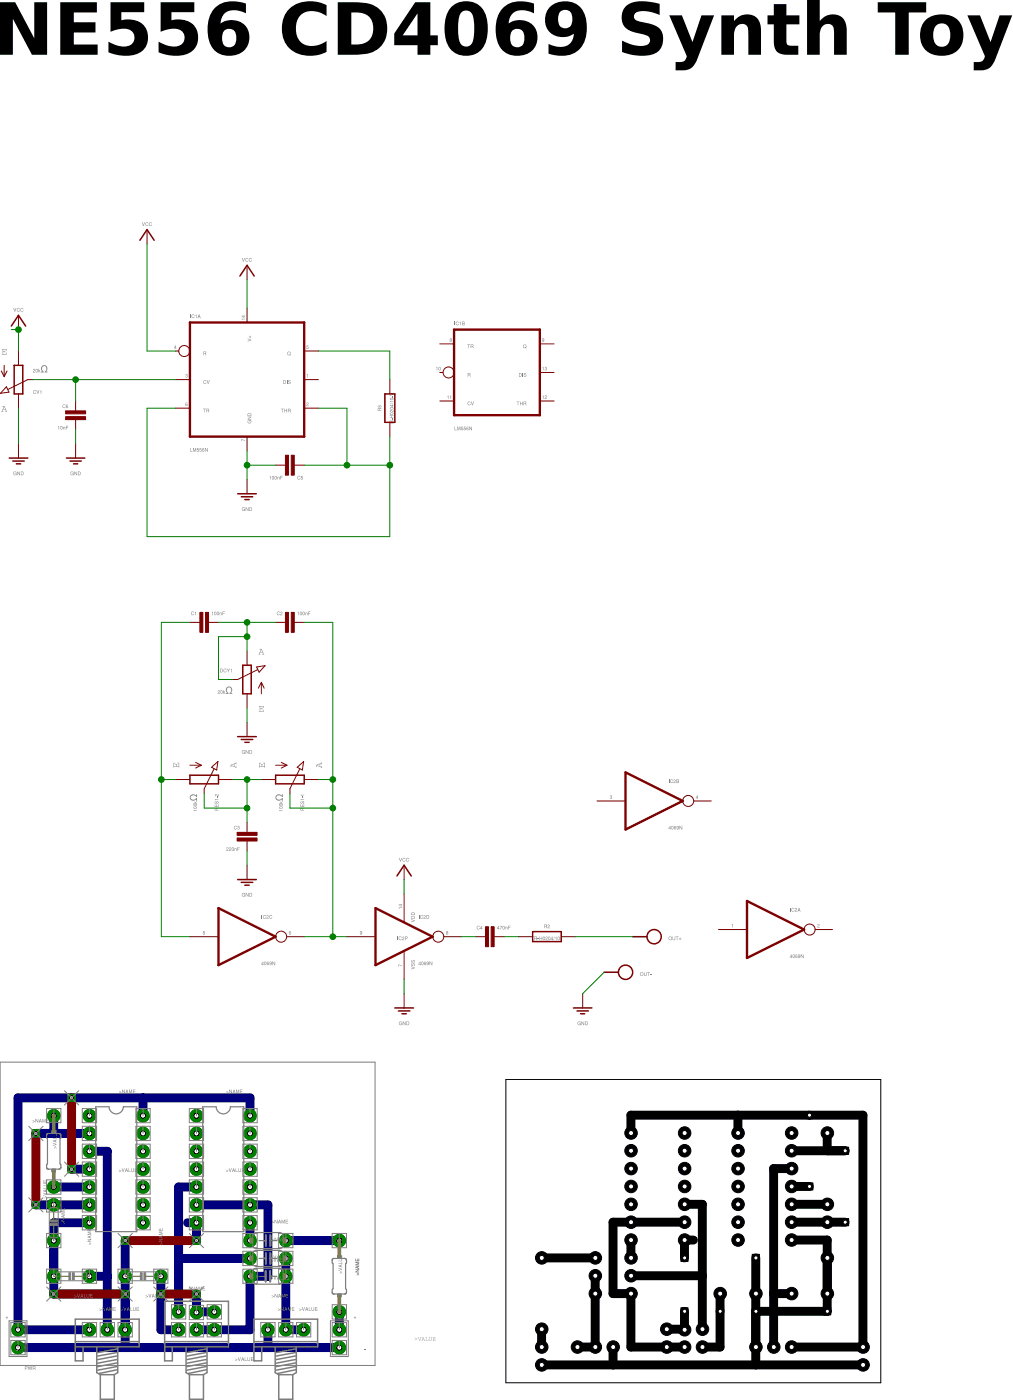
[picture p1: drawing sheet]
<?xml version="1.0" encoding="utf-8"?>
<!DOCTYPE eagle SYSTEM "eagle.dtd">
<eagle version="7.6.0">
<drawing>
<settings>
<setting alwaysvectorfont="no"/>
<setting verticaltext="up"/>
</settings>
<grid distance="0.05" unitdist="inch" unit="inch" style="lines" multiple="2" display="yes" altdistance="0.025" altunitdist="inch" altunit="inch"/>
<schematic xreflabel="%F%N/%S.%C%R" xrefpart="/%S.%C%R">
<libraries>
<library name="ic">
<symbols>
<symbol name="555">
<wire x1="-10.16" y1="-10.16" x2="10.16" y2="-10.16" width="0.4064" layer="94"/>
<wire x1="10.16" y1="-10.16" x2="10.16" y2="10.16" width="0.4064" layer="94"/>
<wire x1="10.16" y1="10.16" x2="-10.16" y2="10.16" width="0.4064" layer="94"/>
<wire x1="-10.16" y1="10.16" x2="-10.16" y2="-10.16" width="0.4064" layer="94"/>
<text x="-10.16" y="10.922" size="1.016" layer="95">&gt;NAME</text>
<text x="-10.16" y="-12.827" size="0.8128" layer="96">&gt;VALUE</text>
<pin name="TR" x="-12.7" y="-5.08" length="short" direction="in"/>
<pin name="Q" x="12.7" y="5.08" length="short" direction="out" rot="R180"/>
<pin name="R" x="-12.7" y="5.08" length="short" direction="in" function="dot"/>
<pin name="CV" x="-12.7" y="0" length="short" direction="in"/>
<pin name="THR" x="12.7" y="-5.08" length="short" direction="in" rot="R180"/>
<pin name="DIS" x="12.7" y="0" length="short" direction="pas" rot="R180"/>
<pin name="V+" x="0" y="12.7" length="short" direction="pwr" rot="R270"/>
<pin name="GND" x="0" y="-12.7" length="short" direction="pwr" rot="R90"/>
</symbol>
<symbol name="556">
<wire x1="-7.62" y1="-7.62" x2="7.62" y2="-7.62" width="0.4064" layer="94"/>
<wire x1="7.62" y1="-7.62" x2="7.62" y2="7.62" width="0.4064" layer="94"/>
<wire x1="7.62" y1="7.62" x2="-7.62" y2="7.62" width="0.4064" layer="94"/>
<wire x1="-7.62" y1="7.62" x2="-7.62" y2="-7.62" width="0.4064" layer="94"/>
<text x="-7.62" y="8.382" size="1.016" layer="95">&gt;NAME</text>
<text x="-7.62" y="-10.287" size="0.8128" layer="96">&gt;VALUE</text>
<pin name="TR" x="-10.16" y="5.08" length="short" direction="in"/>
<pin name="Q" x="10.16" y="5.08" length="short" direction="out" rot="R180"/>
<pin name="R" x="-10.16" y="0" length="short" direction="in" function="dot"/>
<pin name="CV" x="-10.16" y="-5.08" length="short" direction="in"/>
<pin name="THR" x="10.16" y="-5.08" length="short" direction="in" rot="R180"/>
<pin name="DIS" x="10.16" y="0" length="short" direction="in" rot="R180"/>
</symbol>
<symbol name="4069">
<wire x1="-5.08" y1="-5.08" x2="5.08" y2="0" width="0.4064" layer="94"/>
<wire x1="5.08" y1="0" x2="-5.08" y2="5.08" width="0.4064" layer="94"/>
<wire x1="-5.08" y1="5.08" x2="-5.08" y2="-5.08" width="0.4064" layer="94"/>
<text x="2.54" y="3.175" size="1.778" layer="95">&gt;NAME</text>
<text x="2.54" y="-5.08" size="1.778" layer="96">&gt;VALUE</text>
<pin name="I" x="-10.16" y="0" visible="pad" length="middle" direction="in"/>
<pin name="O" x="10.16" y="0" visible="pad" length="middle" direction="out" function="dot" rot="R180"/>
</symbol>
<symbol name="PWRN">
<text x="-1.27" y="-0.635" size="1.778" layer="95">&gt;NAME</text>
<text x="1.905" y="2.54" size="1.27" layer="95" rot="R90">VDD</text>
<text x="1.905" y="-5.842" size="1.27" layer="95" rot="R90">VSS</text>
<pin name="VSS" x="0" y="-7.62" visible="pad" length="middle" direction="pwr" rot="R90"/>
<pin name="VDD" x="0" y="7.62" visible="pad" length="middle" direction="pwr" rot="R270"/>
</symbol>
</symbols>
<devicesets>
<deviceset name="*556" prefix="IC">
<gates>
<gate name="A" symbol="555" x="0" y="2.54" swaplevel="1"/>
<gate name="B" symbol="556" x="27.94" y="0"/>
</gates>
<devices>
<device name="N" package="DIL14">
<connects>
<connect gate="A" pin="CV" pad="3"/>
<connect gate="A" pin="DIS" pad="1"/>
<connect gate="A" pin="GND" pad="7"/>
<connect gate="A" pin="Q" pad="5"/>
<connect gate="A" pin="R" pad="4"/>
<connect gate="A" pin="THR" pad="2"/>
<connect gate="A" pin="TR" pad="6"/>
<connect gate="A" pin="V+" pad="14"/>
<connect gate="B" pin="CV" pad="11"/>
<connect gate="B" pin="DIS" pad="13"/>
<connect gate="B" pin="Q" pad="9"/>
<connect gate="B" pin="R" pad="10"/>
<connect gate="B" pin="THR" pad="12"/>
<connect gate="B" pin="TR" pad="8"/>
</connects>
<technologies>
<technology name="LM"/>
<technology name="NE"/>
<technology name="SE"/>
</technologies>
</device>
<device name="D" package="SO14">
<connects>
<connect gate="A" pin="CV" pad="3"/>
<connect gate="A" pin="DIS" pad="1"/>
<connect gate="A" pin="GND" pad="7"/>
<connect gate="A" pin="Q" pad="5"/>
<connect gate="A" pin="R" pad="4"/>
<connect gate="A" pin="THR" pad="2"/>
<connect gate="A" pin="TR" pad="6"/>
<connect gate="A" pin="V+" pad="14"/>
<connect gate="B" pin="CV" pad="11"/>
<connect gate="B" pin="DIS" pad="13"/>
<connect gate="B" pin="Q" pad="9"/>
<connect gate="B" pin="R" pad="10"/>
<connect gate="B" pin="THR" pad="12"/>
<connect gate="B" pin="TR" pad="8"/>
</connects>
<technologies>
<technology name="LM"/>
<technology name="NE"/>
<technology name="SE"/>
<technology name="UA"/>
</technologies>
</device>
</devices>
</deviceset>
<deviceset name="4069" prefix="IC">
<gates>
<gate name="A" symbol="4069" x="17.78" y="0" swaplevel="1"/>
<gate name="B" symbol="4069" x="17.78" y="-15.24" swaplevel="1"/>
<gate name="C" symbol="4069" x="43.18" y="0" swaplevel="1"/>
<gate name="D" symbol="4069" x="43.18" y="-15.24" swaplevel="1"/>
<gate name="E" symbol="4069" x="68.58" y="0" swaplevel="1"/>
<gate name="F" symbol="4069" x="68.58" y="-15.24" swaplevel="1"/>
<gate name="P" symbol="PWRN" x="-2.54" y="-5.08" addlevel="request"/>
</gates>
<devices>
<device name="N" package="DIL14">
<connects>
<connect gate="A" pin="I" pad="1"/>
<connect gate="A" pin="O" pad="2"/>
<connect gate="B" pin="I" pad="3"/>
<connect gate="B" pin="O" pad="4"/>
<connect gate="C" pin="I" pad="5"/>
<connect gate="C" pin="O" pad="6"/>
<connect gate="D" pin="I" pad="9"/>
<connect gate="D" pin="O" pad="8"/>
<connect gate="E" pin="I" pad="11"/>
<connect gate="E" pin="O" pad="10"/>
<connect gate="F" pin="I" pad="13"/>
<connect gate="F" pin="O" pad="12"/>
<connect gate="P" pin="VDD" pad="14"/>
<connect gate="P" pin="VSS" pad="7"/>
</connects>
<technologies>
<technology name=""/>
</technologies>
</device>
<device name="D" package="SO14">
<connects>
<connect gate="A" pin="I" pad="1"/>
<connect gate="A" pin="O" pad="2"/>
<connect gate="B" pin="I" pad="3"/>
<connect gate="B" pin="O" pad="4"/>
<connect gate="C" pin="I" pad="5"/>
<connect gate="C" pin="O" pad="6"/>
<connect gate="D" pin="I" pad="9"/>
<connect gate="D" pin="O" pad="8"/>
<connect gate="E" pin="I" pad="11"/>
<connect gate="E" pin="O" pad="10"/>
<connect gate="F" pin="I" pad="13"/>
<connect gate="F" pin="O" pad="12"/>
<connect gate="P" pin="VDD" pad="14"/>
<connect gate="P" pin="VSS" pad="7"/>
</connects>
<technologies>
<technology name=""/>
</technologies>
</device>
</devices>
</deviceset>
</devicesets>
</library>
<library name="c">
<symbols>
<symbol name="C-H">
<text x="-1.27" y="1.27" size="1.27" layer="95" align="bottom-right">&gt;NAME</text>
<text x="1.27" y="1.27" size="1.27" layer="96">&gt;VALUE</text>
<pin name="1" x="-2.54" y="0" visible="off" length="point" direction="pas" swaplevel="1"/>
<pin name="2" x="2.54" y="0" visible="off" length="point" direction="pas" swaplevel="1" rot="R180"/>
<wire x1="2.54" y1="0" x2="0.762" y2="0" width="0.1524" layer="94"/>
<wire x1="-2.54" y1="0" x2="-0.762" y2="0" width="0.1524" layer="94"/>
<rectangle x1="-1.27" y1="-0.254" x2="2.286" y2="0.254" layer="94" rot="R90"/>
<rectangle x1="-2.286" y1="-0.254" x2="1.27" y2="0.254" layer="94" rot="R90"/>
</symbol>
<symbol name="C">
<text x="-1.27" y="1.27" size="1.27" layer="95" align="bottom-right">&gt;NAME</text>
<text x="-1.27" y="-1.27" size="1.27" layer="96" align="top-right">&gt;VALUE</text>
<pin name="1" x="0" y="2.54" visible="off" length="point" direction="pas" swaplevel="1" rot="R270"/>
<pin name="2" x="0" y="-2.54" visible="off" length="point" direction="pas" swaplevel="1" rot="R90"/>
<wire x1="0" y1="-2.54" x2="0" y2="-0.762" width="0.1524" layer="94"/>
<wire x1="0" y1="2.54" x2="0" y2="0.762" width="0.1524" layer="94"/>
<rectangle x1="-1.778" y1="-0.762" x2="1.778" y2="-0.254" layer="94"/>
<rectangle x1="-1.778" y1="0.254" x2="1.778" y2="0.762" layer="94"/>
</symbol>
</symbols>
<devicesets>
<deviceset name="C-H" prefix="C" uservalue="yes">
<gates>
<gate name="1" symbol="C-H" x="0" y="0"/>
</gates>
<devices>
<device name="025-015X024" package="C025-015X024">
<connects>
<connect gate="1" pin="1" pad="1"/>
<connect gate="1" pin="2" pad="2"/>
</connects>
<technologies>
<technology name=""/>
</technologies>
</device>
<device name="050-020X044" package="C050-020X044">
<connects>
<connect gate="1" pin="1" pad="1"/>
<connect gate="1" pin="2" pad="2"/>
</connects>
<technologies>
<technology name=""/>
</technologies>
</device>
<device name="075-020X044" package="C075-020X044">
<connects>
<connect gate="1" pin="1" pad="1"/>
<connect gate="1" pin="2" pad="2"/>
</connects>
<technologies>
<technology name=""/>
</technologies>
</device>
<device name="075-020X044/V" package="C075-020X044/V">
<connects>
<connect gate="1" pin="1" pad="1"/>
<connect gate="1" pin="2" pad="2"/>
</connects>
<technologies>
<technology name=""/>
</technologies>
</device>
<device name="050-020X044/V" package="C050-020X044/V">
<connects>
<connect gate="1" pin="1" pad="1"/>
<connect gate="1" pin="2" pad="2"/>
</connects>
<technologies>
<technology name=""/>
</technologies>
</device>
<device name="050-024X044" package="C050-024X044">
<connects>
<connect gate="1" pin="1" pad="1"/>
<connect gate="1" pin="2" pad="2"/>
</connects>
<technologies>
<technology name=""/>
</technologies>
</device>
<device name="050-024X044/V" package="C050-024X044/V">
<connects>
<connect gate="1" pin="1" pad="1"/>
<connect gate="1" pin="2" pad="2"/>
</connects>
<technologies>
<technology name=""/>
</technologies>
</device>
<device name="050-020X036" package="C050-020X036">
<connects>
<connect gate="1" pin="1" pad="1"/>
<connect gate="1" pin="2" pad="2"/>
</connects>
<technologies>
<technology name=""/>
</technologies>
</device>
<device name="050-020X036/V" package="C050-020X036/V">
<connects>
<connect gate="1" pin="1" pad="1"/>
<connect gate="1" pin="2" pad="2"/>
</connects>
<technologies>
<technology name=""/>
</technologies>
</device>
</devices>
</deviceset>
<deviceset name="C" prefix="C" uservalue="yes">
<gates>
<gate name="1" symbol="C" x="0" y="0"/>
</gates>
<devices>
<device name="025-024X044" package="C025-024X044">
<connects>
<connect gate="1" pin="1" pad="1"/>
<connect gate="1" pin="2" pad="2"/>
</connects>
<technologies>
<technology name=""/>
</technologies>
</device>
<device name="025-025X050" package="C025-025X050">
<connects>
<connect gate="1" pin="1" pad="1"/>
<connect gate="1" pin="2" pad="2"/>
</connects>
<technologies>
<technology name=""/>
</technologies>
</device>
<device name="025-030X050" package="C025-030X050">
<connects>
<connect gate="1" pin="1" pad="1"/>
<connect gate="1" pin="2" pad="2"/>
</connects>
<technologies>
<technology name=""/>
</technologies>
</device>
<device name="025-040X050" package="C025-040X050">
<connects>
<connect gate="1" pin="1" pad="1"/>
<connect gate="1" pin="2" pad="2"/>
</connects>
<technologies>
<technology name=""/>
</technologies>
</device>
<device name="025-050X050" package="C025-050X050">
<connects>
<connect gate="1" pin="1" pad="1"/>
<connect gate="1" pin="2" pad="2"/>
</connects>
<technologies>
<technology name=""/>
</technologies>
</device>
<device name="025-060X050" package="C025-060X050">
<connects>
<connect gate="1" pin="1" pad="1"/>
<connect gate="1" pin="2" pad="2"/>
</connects>
<technologies>
<technology name=""/>
</technologies>
</device>
<device name="050-024X044" package="C050-024X044">
<connects>
<connect gate="1" pin="1" pad="1"/>
<connect gate="1" pin="2" pad="2"/>
</connects>
<technologies>
<technology name=""/>
</technologies>
</device>
<device name="050-025X075" package="C050-025X075">
<connects>
<connect gate="1" pin="1" pad="1"/>
<connect gate="1" pin="2" pad="2"/>
</connects>
<technologies>
<technology name=""/>
</technologies>
</device>
<device name="050-045X075" package="C050-045X075">
<connects>
<connect gate="1" pin="1" pad="1"/>
<connect gate="1" pin="2" pad="2"/>
</connects>
<technologies>
<technology name=""/>
</technologies>
</device>
<device name="050-030X075" package="C050-030X075">
<connects>
<connect gate="1" pin="1" pad="1"/>
<connect gate="1" pin="2" pad="2"/>
</connects>
<technologies>
<technology name=""/>
</technologies>
</device>
<device name="050-050X075" package="C050-050X075">
<connects>
<connect gate="1" pin="1" pad="1"/>
<connect gate="1" pin="2" pad="2"/>
</connects>
<technologies>
<technology name=""/>
</technologies>
</device>
<device name="050-055X075" package="C050-055X075">
<connects>
<connect gate="1" pin="1" pad="1"/>
<connect gate="1" pin="2" pad="2"/>
</connects>
<technologies>
<technology name=""/>
</technologies>
</device>
<device name="050-075X075" package="C050-075X075">
<connects>
<connect gate="1" pin="1" pad="1"/>
<connect gate="1" pin="2" pad="2"/>
</connects>
<technologies>
<technology name=""/>
</technologies>
</device>
<device name="075-032X103" package="C075-032X103">
<connects>
<connect gate="1" pin="1" pad="1"/>
<connect gate="1" pin="2" pad="2"/>
</connects>
<technologies>
<technology name=""/>
</technologies>
</device>
<device name="075-042X103" package="C075-042X103">
<connects>
<connect gate="1" pin="1" pad="1"/>
<connect gate="1" pin="2" pad="2"/>
</connects>
<technologies>
<technology name=""/>
</technologies>
</device>
<device name="075-052X106" package="C075-052X106">
<connects>
<connect gate="1" pin="1" pad="1"/>
<connect gate="1" pin="2" pad="2"/>
</connects>
<technologies>
<technology name=""/>
</technologies>
</device>
<device name="102-043X133" package="C102-043X133">
<connects>
<connect gate="1" pin="1" pad="1"/>
<connect gate="1" pin="2" pad="2"/>
</connects>
<technologies>
<technology name=""/>
</technologies>
</device>
<device name="102-054X133" package="C102-054X133">
<connects>
<connect gate="1" pin="1" pad="1"/>
<connect gate="1" pin="2" pad="2"/>
</connects>
<technologies>
<technology name=""/>
</technologies>
</device>
<device name="102-064X133" package="C102-064X133">
<connects>
<connect gate="1" pin="1" pad="1"/>
<connect gate="1" pin="2" pad="2"/>
</connects>
<technologies>
<technology name=""/>
</technologies>
</device>
<device name="150-054X183" package="C150-054X183">
<connects>
<connect gate="1" pin="1" pad="1"/>
<connect gate="1" pin="2" pad="2"/>
</connects>
<technologies>
<technology name=""/>
</technologies>
</device>
<device name="150-064X183" package="C150-064X183">
<connects>
<connect gate="1" pin="1" pad="1"/>
<connect gate="1" pin="2" pad="2"/>
</connects>
<technologies>
<technology name=""/>
</technologies>
</device>
<device name="150-072X183" package="C150-072X183">
<connects>
<connect gate="1" pin="1" pad="1"/>
<connect gate="1" pin="2" pad="2"/>
</connects>
<technologies>
<technology name=""/>
</technologies>
</device>
<device name="150-084X183" package="C150-084X183">
<connects>
<connect gate="1" pin="1" pad="1"/>
<connect gate="1" pin="2" pad="2"/>
</connects>
<technologies>
<technology name=""/>
</technologies>
</device>
<device name="150-091X182" package="C150-091X182">
<connects>
<connect gate="1" pin="1" pad="1"/>
<connect gate="1" pin="2" pad="2"/>
</connects>
<technologies>
<technology name=""/>
</technologies>
</device>
<device name="050-035X075" package="C050-035X075">
<connects>
<connect gate="1" pin="1" pad="1"/>
<connect gate="1" pin="2" pad="2"/>
</connects>
<technologies>
<technology name=""/>
</technologies>
</device>
<device name="075-063X106" package="C075-063X106">
<connects>
<connect gate="1" pin="1" pad="1"/>
<connect gate="1" pin="2" pad="2"/>
</connects>
<technologies>
<technology name=""/>
</technologies>
</device>
<device name="025-020X036" package="C025-020X036">
<connects>
<connect gate="1" pin="1" pad="1"/>
<connect gate="1" pin="2" pad="2"/>
</connects>
<technologies>
<technology name=""/>
</technologies>
</device>
<device name="050-020X036" package="C050-020X036">
<connects>
<connect gate="1" pin="1" pad="1"/>
<connect gate="1" pin="2" pad="2"/>
</connects>
<technologies>
<technology name=""/>
</technologies>
</device>
<device name="025-015X024" package="C025-015X024">
<connects>
<connect gate="1" pin="1" pad="1"/>
<connect gate="1" pin="2" pad="2"/>
</connects>
<technologies>
<technology name=""/>
</technologies>
</device>
<device name="025-025X060" package="C050-025X060">
<connects>
<connect gate="1" pin="1" pad="1"/>
<connect gate="1" pin="2" pad="2"/>
</connects>
<technologies>
<technology name=""/>
</technologies>
</device>
<device name="050-024X044/V" package="C050-024X044/V">
<connects>
<connect gate="1" pin="1" pad="1"/>
<connect gate="1" pin="2" pad="2"/>
</connects>
<technologies>
<technology name=""/>
</technologies>
</device>
<device name="050-025X075/V" package="C050-025X075/V">
<connects>
<connect gate="1" pin="1" pad="1"/>
<connect gate="1" pin="2" pad="2"/>
</connects>
<technologies>
<technology name=""/>
</technologies>
</device>
<device name="050-020X036/V" package="C050-020X036/V">
<connects>
<connect gate="1" pin="1" pad="1"/>
<connect gate="1" pin="2" pad="2"/>
</connects>
<technologies>
<technology name=""/>
</technologies>
</device>
<device name="050-020X044/V" package="C050-020X044/V">
<connects>
<connect gate="1" pin="1" pad="1"/>
<connect gate="1" pin="2" pad="2"/>
</connects>
<technologies>
<technology name=""/>
</technologies>
</device>
<device name="050-020X044" package="C050-020X044">
<connects>
<connect gate="1" pin="1" pad="1"/>
<connect gate="1" pin="2" pad="2"/>
</connects>
<technologies>
<technology name=""/>
</technologies>
</device>
<device name="0204/10" package="0204/10">
<connects>
<connect gate="1" pin="1" pad="1"/>
<connect gate="1" pin="2" pad="2"/>
</connects>
<technologies>
<technology name=""/>
</technologies>
</device>
<device name="0204/10-V" package="0204/10-V">
<connects>
<connect gate="1" pin="1" pad="1"/>
<connect gate="1" pin="2" pad="2"/>
</connects>
<technologies>
<technology name=""/>
</technologies>
</device>
<device name="075-020X044" package="C075-020X044">
<connects>
<connect gate="1" pin="1" pad="1"/>
<connect gate="1" pin="2" pad="2"/>
</connects>
<technologies>
<technology name=""/>
</technologies>
</device>
<device name="075-020X044/V" package="C075-020X044/V">
<connects>
<connect gate="1" pin="1" pad="1"/>
<connect gate="1" pin="2" pad="2"/>
</connects>
<technologies>
<technology name=""/>
</technologies>
</device>
</devices>
</deviceset>
</devicesets>
</library>
<library name="r">
<symbols>
<symbol name="POT">
<wire x1="-0.762" y1="2.54" x2="-0.762" y2="-2.54" width="0.254" layer="94"/>
<wire x1="0.762" y1="-2.54" x2="0.762" y2="2.54" width="0.254" layer="94"/>
<wire x1="2.54" y1="0" x2="1.651" y2="0" width="0.1524" layer="94"/>
<wire x1="0.762" y1="2.54" x2="-0.762" y2="2.54" width="0.254" layer="94"/>
<wire x1="-0.762" y1="-2.54" x2="0.762" y2="-2.54" width="0.254" layer="94"/>
<wire x1="-2.54" y1="-2.54" x2="-2.54" y2="-0.508" width="0.1524" layer="94"/>
<wire x1="-2.54" y1="-0.508" x2="-3.048" y2="-1.524" width="0.1524" layer="94"/>
<wire x1="-2.54" y1="-0.508" x2="-2.032" y2="-1.524" width="0.1524" layer="94"/>
<text x="2.54" y="2.54" size="1.27" layer="95" align="top-left">&gt;NAME</text>
<text x="2.54" y="-2.54" size="1.27" layer="96">&gt;VALUE</text>
<pin name="A" x="0" y="-5.08" visible="off" length="short" direction="pas" rot="R90"/>
<pin name="E" x="0" y="5.08" visible="off" length="short" direction="pas" rot="R270"/>
<pin name="S" x="2.54" y="0" visible="off" length="point" direction="pas" rot="R180"/>
<wire x1="1.651" y1="0" x2="-1.8796" y2="1.7526" width="0.1524" layer="94"/>
<wire x1="-2.1597" y1="1.2939" x2="-3.1989" y2="2.4495" width="0.1524" layer="94"/>
<wire x1="-3.1989" y1="2.4495" x2="-1.7018" y2="2.2352" width="0.1524" layer="94"/>
<wire x1="-2.1597" y1="1.2939" x2="-1.7018" y2="2.2352" width="0.1524" layer="94"/>
<text x="-2.54" y="5.08" size="1.27" layer="97" font="fixed" align="center">A</text>
<text x="-2.54" y="-5.08" size="1.27" layer="97" font="fixed" align="center">E</text>
</symbol>
<symbol name="R-H">
<text x="0" y="1.4986" size="1.27" layer="95" align="bottom-center">&gt;NAME</text>
<pin name="2" x="5.08" y="0" visible="off" length="short" direction="pas" swaplevel="1" rot="R180"/>
<pin name="1" x="-5.08" y="0" visible="off" length="short" direction="pas" swaplevel="1"/>
<wire x1="-2.54" y1="-0.889" x2="2.54" y2="-0.889" width="0.254" layer="94"/>
<wire x1="2.54" y1="0.889" x2="-2.54" y2="0.889" width="0.254" layer="94"/>
<wire x1="2.54" y1="-0.889" x2="2.54" y2="0.889" width="0.254" layer="94"/>
<wire x1="-2.54" y1="-0.889" x2="-2.54" y2="0.889" width="0.254" layer="94"/>
<text x="0" y="0" size="1.27" layer="96" rot="R180" align="center">&gt;VALUE</text>
</symbol>
</symbols>
<devicesets>
<deviceset name="POT" prefix="R" uservalue="yes">
<gates>
<gate name="1" symbol="POT" x="0" y="0"/>
</gates>
<devices>
<device name="" package="POT">
<connects>
<connect gate="1" pin="A" pad="A"/>
<connect gate="1" pin="E" pad="E"/>
<connect gate="1" pin="S" pad="S"/>
</connects>
<technologies>
<technology name=""/>
</technologies>
</device>
<device name="-V" package="POT-V">
<connects>
<connect gate="1" pin="A" pad="A"/>
<connect gate="1" pin="E" pad="E"/>
<connect gate="1" pin="S" pad="S"/>
</connects>
<technologies>
<technology name=""/>
</technologies>
</device>
<device name="-P5" package="POT-P5">
<connects>
<connect gate="1" pin="A" pad="A"/>
<connect gate="1" pin="E" pad="E"/>
<connect gate="1" pin="S" pad="S"/>
</connects>
<technologies>
<technology name=""/>
</technologies>
</device>
<device name="-3P" package="CONN-3P">
<connects>
<connect gate="1" pin="A" pad="1"/>
<connect gate="1" pin="E" pad="3"/>
<connect gate="1" pin="S" pad="2"/>
</connects>
<technologies>
<technology name=""/>
</technologies>
</device>
<device name="P5-2-5" package="POT-P5-2-5">
<connects>
<connect gate="1" pin="A" pad="A A1"/>
<connect gate="1" pin="E" pad="E E1"/>
<connect gate="1" pin="S" pad="S S1"/>
</connects>
<technologies>
<technology name=""/>
</technologies>
</device>
</devices>
</deviceset>
<deviceset name="POT-STEREO" prefix="R">
<gates>
<gate name="-1" symbol="POT" x="0" y="10.16" swaplevel="1"/>
<gate name="-2" symbol="POT" x="0" y="-10.16" swaplevel="1"/>
</gates>
<devices>
<device name="" package="POT-STEREO-2X3">
<connects>
<connect gate="-1" pin="A" pad="1-A"/>
<connect gate="-1" pin="E" pad="1-E"/>
<connect gate="-1" pin="S" pad="1-S"/>
<connect gate="-2" pin="A" pad="2-A"/>
<connect gate="-2" pin="E" pad="2-E"/>
<connect gate="-2" pin="S" pad="2-S"/>
</connects>
<technologies>
<technology name=""/>
</technologies>
</device>
<device name="-1X6-V" package="POT-STEREO-1X6-V">
<connects>
<connect gate="-1" pin="A" pad="1A"/>
<connect gate="-1" pin="E" pad="1E"/>
<connect gate="-1" pin="S" pad="1S"/>
<connect gate="-2" pin="A" pad="2A"/>
<connect gate="-2" pin="E" pad="2E"/>
<connect gate="-2" pin="S" pad="2S"/>
</connects>
<technologies>
<technology name=""/>
</technologies>
</device>
<device name="-1X6" package="POT-STEREO-1X6">
<connects>
<connect gate="-1" pin="A" pad="1A"/>
<connect gate="-1" pin="E" pad="1E"/>
<connect gate="-1" pin="S" pad="1S"/>
<connect gate="-2" pin="A" pad="2A"/>
<connect gate="-2" pin="E" pad="2E"/>
<connect gate="-2" pin="S" pad="2S"/>
</connects>
<technologies>
<technology name=""/>
</technologies>
</device>
</devices>
</deviceset>
<deviceset name="R-H" prefix="R">
<gates>
<gate name="1" symbol="R-H" x="0" y="0"/>
</gates>
<devices>
<device name="0202/10" package="0202/10">
<connects>
<connect gate="1" pin="1" pad="1"/>
<connect gate="1" pin="2" pad="2"/>
</connects>
<technologies>
<technology name=""/>
</technologies>
</device>
<device name="0202/10-V" package="0202/10-V">
<connects>
<connect gate="1" pin="1" pad="1"/>
<connect gate="1" pin="2" pad="2"/>
</connects>
<technologies>
<technology name=""/>
</technologies>
</device>
<device name="0202/12" package="0202/12">
<connects>
<connect gate="1" pin="1" pad="1"/>
<connect gate="1" pin="2" pad="2"/>
</connects>
<technologies>
<technology name=""/>
</technologies>
</device>
<device name="0202/15" package="0202/15">
<connects>
<connect gate="1" pin="1" pad="1"/>
<connect gate="1" pin="2" pad="2"/>
</connects>
<technologies>
<technology name=""/>
</technologies>
</device>
<device name="0204/10" package="0204/10">
<connects>
<connect gate="1" pin="1" pad="1"/>
<connect gate="1" pin="2" pad="2"/>
</connects>
<technologies>
<technology name=""/>
</technologies>
</device>
<device name="0204/10-V" package="0204/10-V">
<connects>
<connect gate="1" pin="1" pad="1"/>
<connect gate="1" pin="2" pad="2"/>
</connects>
<technologies>
<technology name=""/>
</technologies>
</device>
<device name="0204/7" package="0204/7">
<connects>
<connect gate="1" pin="1" pad="1"/>
<connect gate="1" pin="2" pad="2"/>
</connects>
<technologies>
<technology name=""/>
</technologies>
</device>
<device name="0204/7-V" package="0204/7-V">
<connects>
<connect gate="1" pin="1" pad="1"/>
<connect gate="1" pin="2" pad="2"/>
</connects>
<technologies>
<technology name=""/>
</technologies>
</device>
<device name="0202/7-V" package="0202/7-V">
<connects>
<connect gate="1" pin="1" pad="1"/>
<connect gate="1" pin="2" pad="2"/>
</connects>
<technologies>
<technology name=""/>
</technologies>
</device>
<device name="0202/5" package="0202/5">
<connects>
<connect gate="1" pin="1" pad="1"/>
<connect gate="1" pin="2" pad="2"/>
</connects>
<technologies>
<technology name=""/>
</technologies>
</device>
<device name="0202/5-V" package="0202/5-V">
<connects>
<connect gate="1" pin="1" pad="1"/>
<connect gate="1" pin="2" pad="2"/>
</connects>
<technologies>
<technology name=""/>
</technologies>
</device>
<device name="0202/7" package="0202/7">
<connects>
<connect gate="1" pin="1" pad="1"/>
<connect gate="1" pin="2" pad="2"/>
</connects>
<technologies>
<technology name=""/>
</technologies>
</device>
<device name="0204/12" package="0204/12">
<connects>
<connect gate="1" pin="1" pad="1"/>
<connect gate="1" pin="2" pad="2"/>
</connects>
<technologies>
<technology name=""/>
</technologies>
</device>
<device name="0204/12-V" package="0204/12-V">
<connects>
<connect gate="1" pin="1" pad="1"/>
<connect gate="1" pin="2" pad="2"/>
</connects>
<technologies>
<technology name=""/>
</technologies>
</device>
<device name="0204/15" package="0204/15">
<connects>
<connect gate="1" pin="1" pad="1"/>
<connect gate="1" pin="2" pad="2"/>
</connects>
<technologies>
<technology name=""/>
</technologies>
</device>
<device name="0204/15-V" package="0204/15-V">
<connects>
<connect gate="1" pin="1" pad="1"/>
<connect gate="1" pin="2" pad="2"/>
</connects>
<technologies>
<technology name=""/>
</technologies>
</device>
<device name="0204/2V" package="0204/2V">
<connects>
<connect gate="1" pin="1" pad="1"/>
<connect gate="1" pin="2" pad="2"/>
</connects>
<technologies>
<technology name=""/>
</technologies>
</device>
<device name="0204/2" package="0204/2">
<connects>
<connect gate="1" pin="1" pad="1"/>
<connect gate="1" pin="2" pad="2"/>
</connects>
<technologies>
<technology name=""/>
</technologies>
</device>
<device name="0204V" package="0204V">
<connects>
<connect gate="1" pin="1" pad="1"/>
<connect gate="1" pin="2" pad="2"/>
</connects>
<technologies>
<technology name=""/>
</technologies>
</device>
</devices>
</deviceset>
</devicesets>
</library>
<library name="pad">
<symbols>
<symbol name="GND">
<wire x1="-1.651" y1="0" x2="1.651" y2="0" width="0.254" layer="94"/>
<text x="0" y="-1.778" size="1.27" layer="96" align="top-center">&gt;VALUE</text>
<pin name="GND" x="0" y="2.54" visible="off" length="short" direction="sup" rot="R270"/>
<wire x1="-1.016" y1="-0.508" x2="1.016" y2="-0.508" width="0.254" layer="94"/>
<wire x1="-0.381" y1="-1.016" x2="0.381" y2="-1.016" width="0.254" layer="94"/>
</symbol>
<symbol name="VCC2">
<wire x1="1.27" y1="0.635" x2="0" y2="2.54" width="0.254" layer="94"/>
<wire x1="0" y1="2.54" x2="-1.27" y2="0.635" width="0.254" layer="94"/>
<text x="0" y="3.175" size="1.27" layer="95" align="bottom-center">VCC</text>
<pin name="VCC" x="0" y="0" visible="off" length="short" direction="sup" rot="R90"/>
</symbol>
<symbol name="GND2">
<wire x1="-1.651" y1="-2.54" x2="1.651" y2="-2.54" width="0.254" layer="94"/>
<text x="0" y="-4.318" size="1.27" layer="95" align="top-center">GND</text>
<pin name="GND" x="0" y="0" visible="off" length="short" direction="sup" rot="R270"/>
<wire x1="-1.016" y1="-3.048" x2="1.016" y2="-3.048" width="0.254" layer="94"/>
<wire x1="-0.381" y1="-3.556" x2="0.381" y2="-3.556" width="0.254" layer="94"/>
</symbol>
<symbol name="VCC">
<wire x1="1.27" y1="0.635" x2="0" y2="2.54" width="0.254" layer="94"/>
<wire x1="0" y1="2.54" x2="-1.27" y2="0.635" width="0.254" layer="94"/>
<text x="0" y="3.175" size="1.27" layer="96" align="bottom-center">&gt;VALUE</text>
<pin name="VCC" x="0" y="0" visible="off" length="short" direction="sup" rot="R90"/>
</symbol>
<symbol name="SPAD">
<pin name="P$1" x="0" y="0" visible="off" length="point" direction="pas" function="dot"/>
<wire x1="0" y1="0" x2="-2.54" y2="0" width="0.254" layer="94"/>
<circle x="-3.81" y="0" radius="1.27" width="0.254" layer="94"/>
<text x="-6.35" y="0" size="1.27" layer="95" align="center-right">&gt;NAME</text>
</symbol>
</symbols>
<devicesets>
<deviceset name="GND" prefix="S">
<gates>
<gate name="1" symbol="GND" x="0" y="0"/>
</gates>
<devices>
<device name="">
<technologies>
<technology name=""/>
</technologies>
</device>
</devices>
</deviceset>
<deviceset name="VCC_GND" prefix="S">
<gates>
<gate name="1" symbol="VCC2" x="0" y="2.54"/>
<gate name="2" symbol="GND2" x="0" y="-2.54"/>
</gates>
<devices>
<device name="R" package="SPAD+-">
<connects>
<connect gate="1" pin="VCC" pad="2"/>
<connect gate="2" pin="GND" pad="1"/>
</connects>
<technologies>
<technology name=""/>
</technologies>
</device>
<device name="L" package="SPAD-+">
<connects>
<connect gate="1" pin="VCC" pad="2"/>
<connect gate="2" pin="GND" pad="1"/>
</connects>
<technologies>
<technology name=""/>
</technologies>
</device>
<device name="PWR-L" package="PWR-L">
<connects>
<connect gate="1" pin="VCC" pad="2"/>
<connect gate="2" pin="GND" pad="1"/>
</connects>
<technologies>
<technology name=""/>
</technologies>
</device>
<device name="PWR-R" package="PWR-R">
<connects>
<connect gate="1" pin="VCC" pad="2"/>
<connect gate="2" pin="GND" pad="1"/>
</connects>
<technologies>
<technology name=""/>
</technologies>
</device>
</devices>
</deviceset>
<deviceset name="VCC">
<gates>
<gate name="1" symbol="VCC" x="0" y="0"/>
</gates>
<devices>
<device name="">
<technologies>
<technology name=""/>
</technologies>
</device>
</devices>
</deviceset>
<deviceset name="SPAD+-" prefix="J" uservalue="yes">
<gates>
<gate name="-" symbol="SPAD" x="0" y="-2.54"/>
<gate name="+" symbol="SPAD" x="0" y="2.54"/>
</gates>
<devices>
<device name="+-" package="SPAD+-">
<connects>
<connect gate="+" pin="P$1" pad="2"/>
<connect gate="-" pin="P$1" pad="1"/>
</connects>
<technologies>
<technology name=""/>
</technologies>
</device>
<device name="-+" package="SPAD-+">
<connects>
<connect gate="+" pin="P$1" pad="2"/>
<connect gate="-" pin="P$1" pad="1"/>
</connects>
<technologies>
<technology name=""/>
</technologies>
</device>
</devices>
</deviceset>
</devicesets>
</library>
</libraries>
<attributes>
</attributes>
<variantdefs>
</variantdefs>
<classes>
<class number="0" name="default" width="0" drill="0">
</class>
</classes>
<parts>
<part name="IC1" library="ic" deviceset="*556" device="N" technology="LM"/>
<part name="IC2" library="ic" deviceset="4069" device="N"/>
<part name="C1" library="c" deviceset="C-H" device="050-024X044" value="100nF"/>
<part name="C2" library="c" deviceset="C-H" device="050-024X044" value="100nF"/>
<part name="DCY1" library="r" deviceset="POT" device="" value="20kΩ"/>
<part name="S1" library="pad" deviceset="GND" device=""/>
<part name="RES1" library="r" deviceset="POT-STEREO" device="" value="100kΩ"/>
<part name="C3" library="c" deviceset="C" device="050-020X044/V" value="220nF"/>
<part name="S2" library="pad" deviceset="GND" device=""/>
<part name="S3" library="pad" deviceset="VCC_GND" device="PWR-L"/>
<part name="C4" library="c" deviceset="C-H" device="050-024X044" value="470nF"/>
<part name="R2" library="r" deviceset="R-H" device="0204/10"/>
<part name="U$1" library="pad" deviceset="VCC" device=""/>
<part name="S4" library="pad" deviceset="GND" device=""/>
<part name="C5" library="c" deviceset="C-H" device="050-020X044" value="100nF"/>
<part name="U$2" library="pad" deviceset="VCC" device=""/>
<part name="CV1" library="r" deviceset="POT" device="" value="20kΩ"/>
<part name="U$3" library="pad" deviceset="VCC" device=""/>
<part name="S5" library="pad" deviceset="GND" device=""/>
<part name="C6" library="c" deviceset="C" device="050-020X044/V" value="10nF"/>
<part name="S6" library="pad" deviceset="GND" device=""/>
<part name="R5" library="r" deviceset="R-H" device="0204/10-V" value="R-H0204/10-V"/>
<part name="OUT" library="pad" deviceset="SPAD+-" device="+-"/>
<part name="S7" library="pad" deviceset="GND" device=""/>
</parts>
<sheets>
<sheet>
<plain>
</plain>
<instances>
<instance part="IC1" gate="A" x="25.4" y="53.34"/>
<instance part="IC1" gate="B" x="69.85" y="54.61"/>
<instance part="IC2" gate="A" x="119.38" y="-44.45"/>
<instance part="IC2" gate="D" x="53.34" y="-45.72"/>
<instance part="C1" gate="1" x="17.78" y="10.16"/>
<instance part="C2" gate="1" x="33.02" y="10.16"/>
<instance part="DCY1" gate="1" x="25.4" y="0" rot="MR0"/>
<instance part="S1" gate="1" x="25.4" y="-10.16"/>
<instance part="RES1" gate="-1" x="33.02" y="-17.78" rot="R270"/>
<instance part="RES1" gate="-2" x="17.78" y="-17.78" rot="R270"/>
<instance part="C3" gate="1" x="25.4" y="-27.94"/>
<instance part="S2" gate="1" x="25.4" y="-35.56"/>
<instance part="IC2" gate="C" x="25.4" y="-45.72"/>
<instance part="IC2" gate="P" x="53.34" y="-45.72"/>
<instance part="S3" gate="1" x="53.34" y="-35.56"/>
<instance part="S3" gate="2" x="53.34" y="-55.88"/>
<instance part="C4" gate="1" x="68.58" y="-45.72"/>
<instance part="R2" gate="1" x="78.74" y="-45.72"/>
<instance part="U$1" gate="1" x="25.4" y="71.12"/>
<instance part="S4" gate="1" x="25.4" y="33.02"/>
<instance part="C5" gate="1" x="33.02" y="38.1" rot="R180"/>
<instance part="U$2" gate="1" x="7.62" y="77.47"/>
<instance part="CV1" gate="1" x="-15.24" y="53.34" rot="MR180"/>
<instance part="U$3" gate="1" x="-15.24" y="62.23"/>
<instance part="S5" gate="1" x="-15.24" y="39.37"/>
<instance part="C6" gate="1" x="-5.08" y="46.99"/>
<instance part="S6" gate="1" x="-5.08" y="39.37"/>
<instance part="R5" gate="1" x="50.8" y="48.26" rot="R90"/>
<instance part="OUT" gate="-" x="88.9" y="-52.07" rot="R180"/>
<instance part="OUT" gate="+" x="93.98" y="-45.72" rot="R180"/>
<instance part="S7" gate="1" x="85.09" y="-58.42"/>
<instance part="IC2" gate="B" x="97.79" y="-21.59"/>
</instances>
<busses>
</busses>
<nets>
<net name="GND" class="0">
<segment>
<pinref part="C3" gate="1" pin="2"/>
<pinref part="S2" gate="1" pin="GND"/>
<wire x1="25.4" y1="-33.02" x2="25.4" y2="-30.48" width="0.1524" layer="91"/>
</segment>
<segment>
<pinref part="S1" gate="1" pin="GND"/>
<pinref part="DCY1" gate="1" pin="A"/>
<wire x1="25.4" y1="-5.08" x2="25.4" y2="-7.62" width="0.1524" layer="91"/>
</segment>
<segment>
<pinref part="IC2" gate="P" pin="VSS"/>
<pinref part="S3" gate="2" pin="GND"/>
<wire x1="53.34" y1="-55.88" x2="53.34" y2="-53.34" width="0.1524" layer="91"/>
</segment>
<segment>
<pinref part="IC1" gate="A" pin="GND"/>
<pinref part="S4" gate="1" pin="GND"/>
<wire x1="25.4" y1="40.64" x2="25.4" y2="38.1" width="0.1524" layer="91"/>
<pinref part="C5" gate="1" pin="2"/>
<wire x1="25.4" y1="38.1" x2="25.4" y2="35.56" width="0.1524" layer="91"/>
<wire x1="30.48" y1="38.1" x2="25.4" y2="38.1" width="0.1524" layer="91"/>
<junction x="25.4" y="38.1"/>
</segment>
<segment>
<pinref part="CV1" gate="1" pin="E"/>
<pinref part="S5" gate="1" pin="GND"/>
<wire x1="-15.24" y1="41.91" x2="-15.24" y2="48.26" width="0.1524" layer="91"/>
</segment>
<segment>
<pinref part="C6" gate="1" pin="2"/>
<pinref part="S6" gate="1" pin="GND"/>
<wire x1="-5.08" y1="44.45" x2="-5.08" y2="41.91" width="0.1524" layer="91"/>
</segment>
<segment>
<pinref part="OUT" gate="-" pin="P$1"/>
<pinref part="S7" gate="1" pin="GND"/>
<wire x1="85.09" y1="-55.88" x2="88.9" y2="-52.07" width="0.1524" layer="91"/>
</segment>
</net>
<net name="N$4" class="0">
<segment>
<pinref part="RES1" gate="-2" pin="S"/>
<wire x1="17.78" y1="-20.32" x2="17.78" y2="-22.86" width="0.1524" layer="91"/>
<wire x1="17.78" y1="-22.86" x2="25.4" y2="-22.86" width="0.1524" layer="91"/>
<wire x1="25.4" y1="-25.4" x2="25.4" y2="-22.86" width="0.1524" layer="91"/>
<pinref part="C3" gate="1" pin="1"/>
<wire x1="25.4" y1="-22.86" x2="25.4" y2="-17.78" width="0.1524" layer="91"/>
<junction x="25.4" y="-22.86"/>
<pinref part="RES1" gate="-2" pin="E"/>
<wire x1="22.86" y1="-17.78" x2="25.4" y2="-17.78" width="0.1524" layer="91"/>
<pinref part="RES1" gate="-1" pin="A"/>
<wire x1="25.4" y1="-17.78" x2="27.94" y2="-17.78" width="0.1524" layer="91"/>
<junction x="25.4" y="-17.78"/>
</segment>
</net>
<net name="N$7" class="0">
<segment>
<pinref part="C1" gate="1" pin="1"/>
<wire x1="15.24" y1="10.16" x2="10.16" y2="10.16" width="0.1524" layer="91"/>
<pinref part="IC2" gate="C" pin="I"/>
<wire x1="15.24" y1="-45.72" x2="10.16" y2="-45.72" width="0.1524" layer="91"/>
<wire x1="10.16" y1="-45.72" x2="10.16" y2="-17.78" width="0.1524" layer="91"/>
<pinref part="RES1" gate="-2" pin="A"/>
<wire x1="10.16" y1="-17.78" x2="10.16" y2="10.16" width="0.1524" layer="91"/>
<wire x1="12.7" y1="-17.78" x2="10.16" y2="-17.78" width="0.1524" layer="91"/>
<junction x="10.16" y="-17.78"/>
</segment>
</net>
<net name="N$5" class="0">
<segment>
<pinref part="DCY1" gate="1" pin="S"/>
<wire x1="22.86" y1="0" x2="20.32" y2="0" width="0.1524" layer="91"/>
<wire x1="20.32" y1="0" x2="20.32" y2="7.62" width="0.1524" layer="91"/>
<wire x1="20.32" y1="7.62" x2="25.4" y2="7.62" width="0.1524" layer="91"/>
<pinref part="DCY1" gate="1" pin="E"/>
<wire x1="25.4" y1="7.62" x2="25.4" y2="5.08" width="0.1524" layer="91"/>
<wire x1="25.4" y1="7.62" x2="25.4" y2="10.16" width="0.1524" layer="91"/>
<junction x="25.4" y="7.62"/>
<pinref part="C1" gate="1" pin="2"/>
<pinref part="C2" gate="1" pin="1"/>
<wire x1="20.32" y1="10.16" x2="25.4" y2="10.16" width="0.1524" layer="91"/>
<wire x1="25.4" y1="10.16" x2="30.48" y2="10.16" width="0.1524" layer="91"/>
<junction x="25.4" y="10.16"/>
</segment>
</net>
<net name="N$1" class="0">
<segment>
<pinref part="RES1" gate="-1" pin="S"/>
<wire x1="33.02" y1="-20.32" x2="33.02" y2="-22.86" width="0.1524" layer="91"/>
<wire x1="33.02" y1="-22.86" x2="40.64" y2="-22.86" width="0.1524" layer="91"/>
<pinref part="C2" gate="1" pin="2"/>
<wire x1="40.64" y1="-45.72" x2="40.64" y2="-22.86" width="0.1524" layer="91"/>
<wire x1="40.64" y1="-22.86" x2="40.64" y2="-17.78" width="0.1524" layer="91"/>
<wire x1="40.64" y1="-17.78" x2="40.64" y2="10.16" width="0.1524" layer="91"/>
<wire x1="40.64" y1="10.16" x2="35.56" y2="10.16" width="0.1524" layer="91"/>
<wire x1="40.64" y1="-45.72" x2="35.56" y2="-45.72" width="0.1524" layer="91"/>
<pinref part="IC2" gate="C" pin="O"/>
<pinref part="IC2" gate="D" pin="I"/>
<wire x1="43.18" y1="-45.72" x2="40.64" y2="-45.72" width="0.1524" layer="91"/>
<junction x="40.64" y="-45.72"/>
<junction x="40.64" y="-22.86"/>
<pinref part="RES1" gate="-1" pin="E"/>
<wire x1="38.1" y1="-17.78" x2="40.64" y2="-17.78" width="0.1524" layer="91"/>
<junction x="40.64" y="-17.78"/>
</segment>
</net>
<net name="VCC" class="0">
<segment>
<pinref part="IC2" gate="P" pin="VDD"/>
<pinref part="S3" gate="1" pin="VCC"/>
<wire x1="53.34" y1="-35.56" x2="53.34" y2="-38.1" width="0.1524" layer="91"/>
</segment>
<segment>
<pinref part="U$1" gate="1" pin="VCC"/>
<pinref part="IC1" gate="A" pin="V+"/>
<wire x1="25.4" y1="71.12" x2="25.4" y2="66.04" width="0.1524" layer="91"/>
</segment>
<segment>
<pinref part="U$2" gate="1" pin="VCC"/>
<pinref part="IC1" gate="A" pin="R"/>
<wire x1="7.62" y1="77.47" x2="7.62" y2="58.42" width="0.1524" layer="91"/>
<wire x1="7.62" y1="58.42" x2="12.7" y2="58.42" width="0.1524" layer="91"/>
</segment>
<segment>
<pinref part="CV1" gate="1" pin="A"/>
<wire x1="-16.51" y1="62.23" x2="-15.24" y2="62.23" width="0.1524" layer="91"/>
<wire x1="-15.24" y1="62.23" x2="-15.24" y2="58.42" width="0.1524" layer="91"/>
<pinref part="U$3" gate="1" pin="VCC"/>
<junction x="-15.24" y="62.23"/>
</segment>
</net>
<net name="N$3" class="0">
<segment>
<pinref part="R2" gate="1" pin="1"/>
<pinref part="C4" gate="1" pin="2"/>
<wire x1="73.66" y1="-45.72" x2="71.12" y2="-45.72" width="0.1524" layer="91"/>
</segment>
</net>
<net name="N$6" class="0">
<segment>
<pinref part="C4" gate="1" pin="1"/>
<pinref part="IC2" gate="D" pin="O"/>
<wire x1="66.04" y1="-45.72" x2="63.5" y2="-45.72" width="0.1524" layer="91"/>
</segment>
</net>
<net name="N$9" class="0">
<segment>
<pinref part="CV1" gate="1" pin="S"/>
<pinref part="C6" gate="1" pin="1"/>
<wire x1="-12.7" y1="53.34" x2="-5.08" y2="53.34" width="0.1524" layer="91"/>
<wire x1="-5.08" y1="53.34" x2="-5.08" y2="49.53" width="0.1524" layer="91"/>
<pinref part="IC1" gate="A" pin="CV"/>
<wire x1="-5.08" y1="53.34" x2="12.7" y2="53.34" width="0.1524" layer="91"/>
<junction x="-5.08" y="53.34"/>
</segment>
</net>
<net name="N$2" class="0">
<segment>
<pinref part="R5" gate="1" pin="2"/>
<wire x1="50.8" y1="53.34" x2="50.8" y2="58.42" width="0.1524" layer="91"/>
<wire x1="50.8" y1="58.42" x2="38.1" y2="58.42" width="0.1524" layer="91"/>
<pinref part="IC1" gate="A" pin="Q"/>
</segment>
</net>
<net name="N$8" class="0">
<segment>
<pinref part="R5" gate="1" pin="1"/>
<wire x1="50.8" y1="43.18" x2="50.8" y2="38.1" width="0.1524" layer="91"/>
<pinref part="IC1" gate="A" pin="THR"/>
<pinref part="IC1" gate="A" pin="TR"/>
<wire x1="50.8" y1="25.4" x2="7.62" y2="25.4" width="0.1524" layer="91"/>
<wire x1="7.62" y1="25.4" x2="7.62" y2="48.26" width="0.1524" layer="91"/>
<wire x1="7.62" y1="48.26" x2="12.7" y2="48.26" width="0.1524" layer="91"/>
<wire x1="38.1" y1="48.26" x2="43.18" y2="48.26" width="0.1524" layer="91"/>
<wire x1="43.18" y1="48.26" x2="43.18" y2="38.1" width="0.1524" layer="91"/>
<wire x1="50.8" y1="38.1" x2="50.8" y2="25.4" width="0.1524" layer="91"/>
<junction x="50.8" y="38.1"/>
<pinref part="C5" gate="1" pin="1"/>
<wire x1="50.8" y1="38.1" x2="43.18" y2="38.1" width="0.1524" layer="91"/>
<junction x="43.18" y="38.1"/>
<wire x1="43.18" y1="38.1" x2="35.56" y2="38.1" width="0.1524" layer="91"/>
</segment>
</net>
<net name="N$10" class="0">
<segment>
<pinref part="R2" gate="1" pin="2"/>
<pinref part="OUT" gate="+" pin="P$1"/>
<wire x1="93.98" y1="-45.72" x2="83.82" y2="-45.72" width="0.1524" layer="91"/>
</segment>
</net>
</nets>
</sheet>
</sheets>
</schematic>
</drawing>
</eagle>
